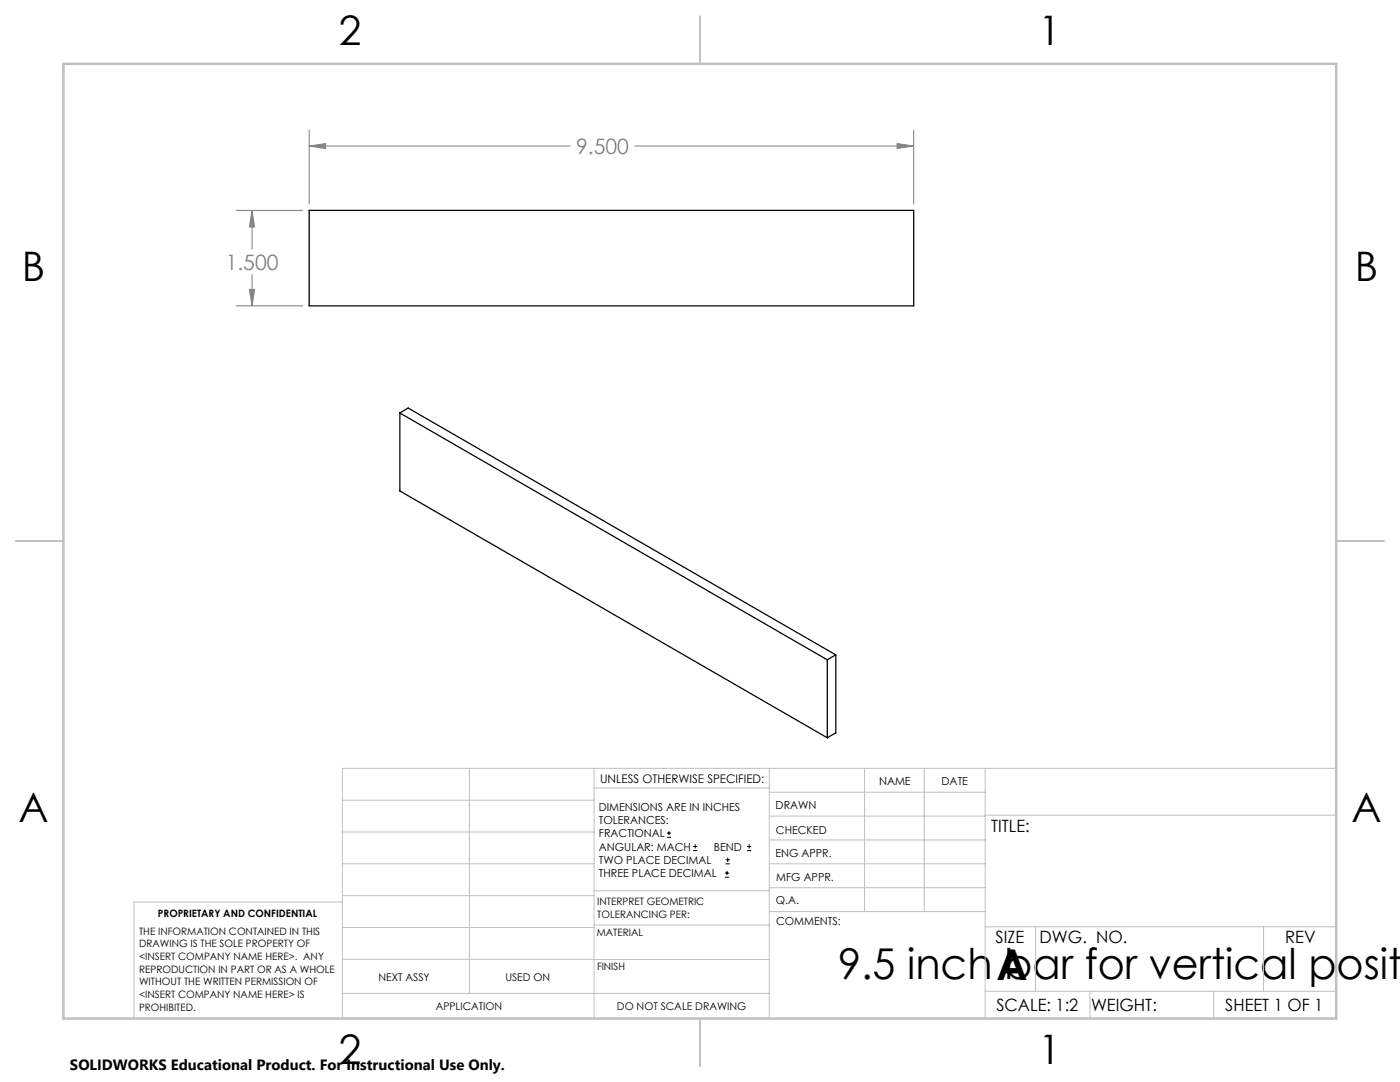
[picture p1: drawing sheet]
<svg xmlns="http://www.w3.org/2000/svg" width="279mm" height="216mm" viewBox="0 0 279 216" stroke-linecap="round" stroke-linejoin="round" font-family="sans-serif">
<path d="M61.7 42h120.7v19h-120.7zM79.8 82.4l85.3 49.3M79.8 82.4l1.7-1 85.3 49.3M79.8 82.4v15.6l85.3 49.2M165.1 131.7v15.5M166.8 130.7v15.5l-1.7 1M166.8 130.7l-1.7 1" fill="none" stroke="#000" stroke-width=".25"/>
<g fill="none" stroke="#000" stroke-width=".2">
<path d="M133.1 167.1h.8M133.1 166.2h.8M133.5 165.8v.9M138.3 169.7h.8M138.3 168.9h.8M138.7 168.5v.8M144.7 175h.8M144.7 174.2h.8M144.8 172.4h.9M144.8 171.6h.9M145.1 173.8v.8M145.2 171.1v.9"/>
<path d="M149.1 169.7h.8M149.1 168.9h.8M149.5 168.5v.8"/>
</g>
<path d="M61.7 29.1l3.3-.5v1zM61.7 26v14.7M61.7 29.1h52.1M126.7 29.1h55.7M179 28.6l3.4 .5-3.4 .5zM182.4 26v14.7M47.1 42h13.3M49.8 57.7h1l-.5 3.3zM50.3 42l.5 3.3h-1zM50.3 42v7.7M50.3 54.8v6.2M47.1 61h13.3" fill="none" stroke="#808080" stroke-width=".2"/>
<g fill="none" stroke="#c0c0c0" stroke-width=".2">
<path d="M68.3 159.7h50.3M93.7 153.3v44.9M118.6 153.3v49.9M118.6 157.2h34.9M153.5 153.3v49.9M153.5 158.1h43.1M172.5 153.3v28.6M184.4 153.3v28.6M196.6 153.3v49.9M266.7 153.3h-198.4v49.9M68.3 178.7h50.3M68.3 172.4h50.3"/>
<path d="M68.3 166h50.3M68.3 180h-41.6v23.2M118.6 177.7h35M153.5 167.6h43.1M153.5 162.8h43.1M153.5 172.4h43.1M153.5 177.1h43.1M196.6 162.7h70.1M68.3 198.2h85.2M68.3 191.4l85.2 .1M68.3 185.1h50.3M118.6 184.6h35"/>
<path d="M153.6 181.9h43M196.6 197.8h70.1M196.6 184.9h70.1M206.7 184.9v12.9M217.5 197.8v5.4M242.2 197.8v5.4M252.2 184.9v12.9"/>
</g>
<path d="M139.7 3.2v9.5M3.1 107.9h9.6M266.7 107.9h9.5M139.7 203.2v9.6" fill="none" stroke="#c0c0c0" stroke-width=".25"/>
<path d="M12.7 12.7h254v190.5h-254z" fill="none" stroke="#c0c0c0" stroke-width=".5"/>
<path d="M179 28.6l3.4 .5-3.4 .5zM61.7 29.1l3.3-.5v1zM50.3 42l.5 3.3h-1zM49.8 57.7h1l-.5 3.3z" fill="#808080"/>
<g font-size="8.5">
<text x="167.3" y="195.4">9.5 inch bar for vertical positi</text>
<text x="198.9" y="195.5">A</text>
</g>
<g font-size="8.1">
<text x="67.6" y="8.9">2</text>
<text x="207.3" y="8.9">1</text>
<text x="4.4" y="56.2">B</text>
<text x="270.4" y="56.2">B</text>
<text x="3.7" y="164.1">A</text>
<text x="269.7" y="164.1">A</text>
<text x="67.6" y="212.4">2</text>
<text x="207.3" y="212.4">1</text>
</g>
<g font-size="4.2" fill="#808080">
<text x="115" y="30.7">9.500</text>
<text x="45" y="53.9">1.500</text>
</g>
<g font-size="3.4">
<text x="197.8" y="166">TITLE:</text>
<text x="198.7" y="188.1">SIZE</text>
<text x="207.5" y="188.1">DWG. NO.</text>
<text x="256.5" y="188.2">REV</text>
<text x="198.8" y="201.7">SCALE: 1:2</text>
<text x="217.7" y="201.8">WEIGHT:</text>
<text x="244.5" y="201.7">SHEET 1 OF 1</text>
</g>
<text font-size="3" x="14" y="213.5">SOLIDWORKS Educational Product. For Instructional Use Only.</text>
<text font-size="2.4" x="119.8" y="156.2">UNLESS OTHERWISE SPECIFIED:</text>
<g font-size="2.2">
<text x="119.5" y="161.8">DIMENSIONS ARE IN INCHES</text>
<text x="154.8" y="161.4">DRAWN</text>
<text x="175.4" y="156.6">NAME</text>
<text x="187.9" y="156.7">DATE</text>
<text x="119.5" y="164.4">TOLERANCES:</text>
<text x="119.5" y="167.1">FRACTIONAL</text>
<text x="154.9" y="166.3">CHECKED</text>
<text x="119.5" y="169.7">ANGULAR: MACH</text>
<text x="119.5" y="172.4">TWO PLACE DECIMAL</text>
<text x="142.5" y="169.7">BEND</text>
<text x="154.8" y="171">ENG APPR.</text>
<text x="119.5" y="175">THREE PLACE DECIMAL</text>
<text x="154.9" y="175.7">MFG APPR.</text>
<text x="154.9" y="180.4">Q.A.</text>
<text x="154.9" y="184.6">COMMENTS:</text>
</g>
<g font-size="2.1">
<text x="75.5" y="195.7">NEXT ASSY</text>
<text x="100.9" y="195.7">USED ON</text>
<text x="86.9" y="201.5">APPLICATION</text>
<text x="123.1" y="201.6">DO NOT SCALE DRAWING</text>
</g>
<g font-size="2">
<text x="31.5" y="182.9">PROPRIETARY AND CONFIDENTIAL</text>
<text x="119.2" y="180.6">INTERPRET GEOMETRIC</text>
<text x="119.2" y="183.1">TOLERANCING PER:</text>
<text x="27.8" y="186.5">THE INFORMATION CONTAINED IN THIS</text>
<text x="27.8" y="189">DRAWING IS THE SOLE PROPERTY OF</text>
<text x="27.8" y="191.6">&lt;INSERT COMPANY NAME HERE&gt;. ANY</text>
<text x="119.1" y="186.7">MATERIAL</text>
<text x="27.8" y="194.1">REPRODUCTION IN PART OR AS A WHOLE</text>
<text x="27.8" y="196.6">WITHOUT THE WRITTEN PERMISSION OF</text>
<text x="119.1" y="193.5">FINISH</text>
<text x="27.8" y="199.1">&lt;INSERT COMPANY NAME HERE&gt; IS</text>
<text x="27.8" y="201.7">PROHIBITED.</text>
</g>
</svg>
